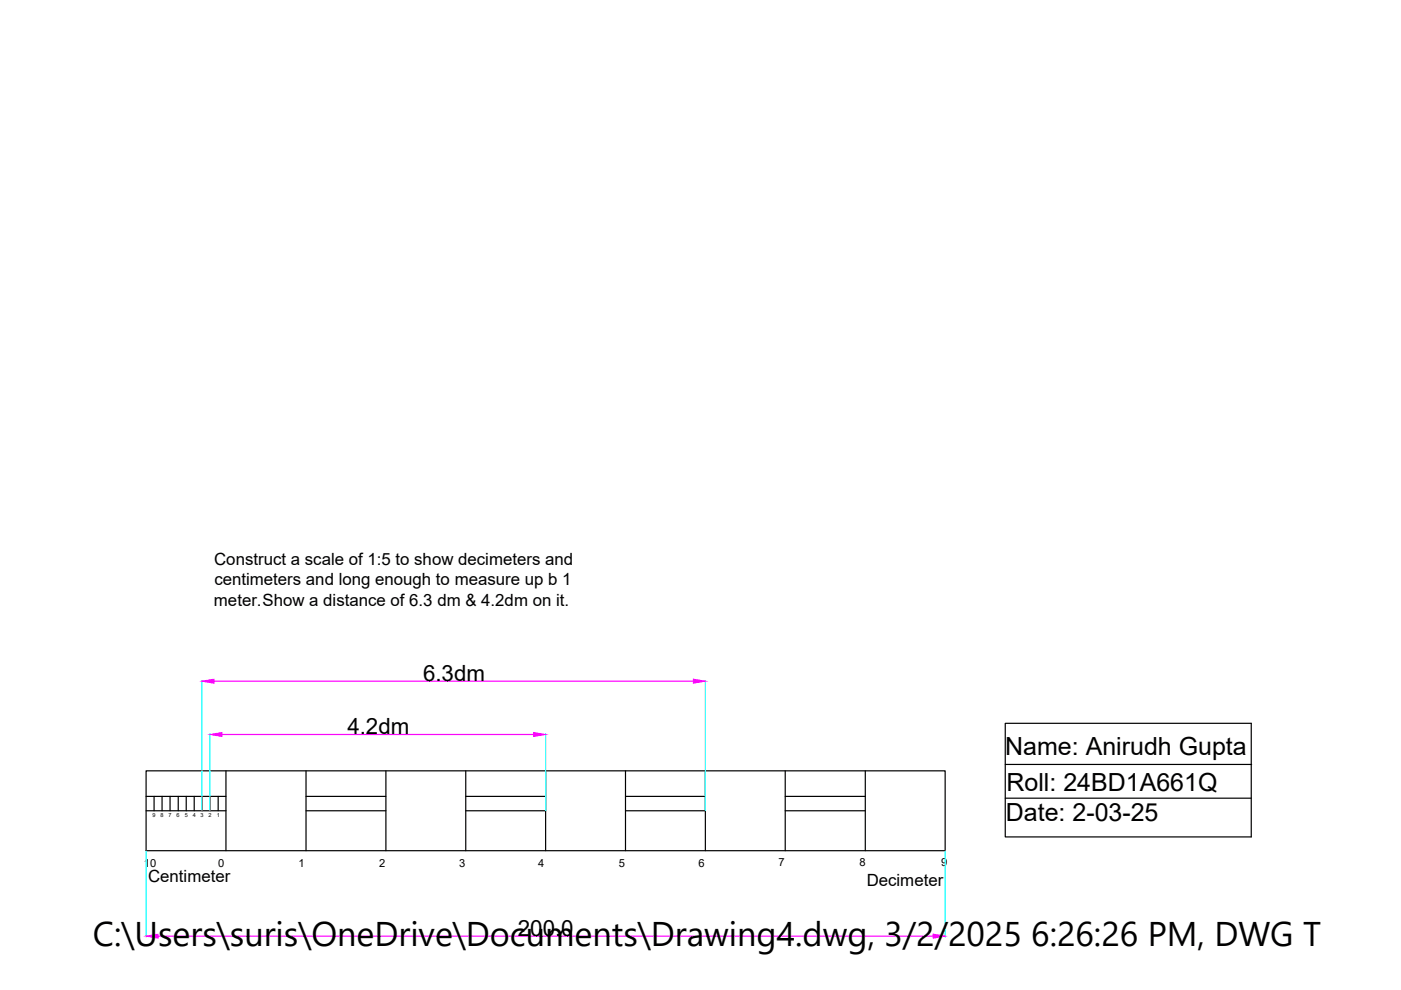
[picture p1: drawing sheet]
<svg xmlns="http://www.w3.org/2000/svg" width="297mm" height="210mm" viewBox="0 0 297 210" stroke-linecap="round" stroke-linejoin="round" font-family="sans-serif">
<!-- layer: 0 -->
<g fill="none" stroke="#000" stroke-width=".25">
<path d="M213.1 153.4h52.2v24h-52.2zM31 163.4h169.4v17h-169.4zM31 168.9h16.9M31 171.9h16.9M32.7 168.9v3M34.4 168.9v3M36.1 168.9v3M37.8 168.9v3M39.5 168.9v3M41.2 168.9v3M42.9 168.9v3M44.6 168.9v3"/>
<path d="M46.3 168.9v3M47.9 163.4v17M64.9 163.4v17M64.9 168.9h16.9M64.9 171.9h16.9M81.8 163.4v17M98.7 163.4v17M98.7 168.9h17M98.7 171.9h17M115.7 163.4v17M132.6 163.4v17M132.6 168.9h16.9"/>
<path d="M132.6 171.9h16.9M149.5 163.4v17M166.5 163.4v17M166.5 168.9h17M166.5 171.9h17M183.5 163.4v17M213.1 162.1h52.3M213.1 169.2h52.2"/>
</g>
<path d="M42.8 144.3v27.6M44.5 155.6v16.3M115.7 155.6v16.3M149.5 144.3v27.6M31 180.4v18.3M200.4 180.4v18.3" fill="none" stroke="#0ff" stroke-width=".25"/>
<path d="M45.4 144.4h101.6M47.1 155.7h66M33.5 198.5h164.4" fill="none" stroke="#f0f" stroke-width=".25"/>
<g fill="#f0f" stroke="#f0f" stroke-width=".21">
<path d="M42.8 144.4l2.6-.4v.9z"/>
<path d="M147 144l2.5 .4-2.5 .5z"/>
<path d="M44.5 155.7l2.6-.4v.9z"/>
<path d="M113.1 155.3l2.6 .4-2.6 .5z"/>
<path d="M31 198.5l2.5-.4v.8z"/>
<path d="M197.9 198.1l2.5 .4-2.5 .4z"/>
</g>
<text font-size="7.3" x="19.7" y="200.6">C:\Users\suris\OneDrive\Documents\Drawing4.dwg, 3/2/2025 6:26:26 PM, DWG To PDF</text>
<g font-size="5.3">
<text x="213.1" y="160.1">Name: Anirudh Gupta</text>
<text x="213.4" y="167.7">Roll: 24BD1A661Q</text>
<text x="213.3" y="174">Date: 2-03-25</text>
</g>
<g font-size="4.7">
<text x="89.7" y="144.3">6.3dm</text>
<text x="73.6" y="155.6">4.2dm</text>
<text x="109.8" y="198.4">200.0</text>
</g>
<g font-size="3.6">
<text x="45.4" y="119.8">Construct a scale of 1:5 to show decimeters and</text>
<text x="45.5" y="124.1">centimeters and long enough to measure up b 1</text>
<text x="45.4" y="128.4">meter.Show a distance of 6.3 dm &amp; 4.2dm on it.</text>
<text x="31.4" y="186.9">Centimeter</text>
<text x="183.8" y="187.9">Decimeter</text>
</g>
<g font-size="2.4">
<text x="30.5" y="183.9">10</text>
<text x="46.3" y="183.9">0</text>
<text x="63.3" y="183.9">1</text>
<text x="80.4" y="183.8">2</text>
<text x="97.4" y="183.8">3</text>
<text x="114.1" y="183.8">4</text>
<text x="131.2" y="183.8">5</text>
<text x="148.1" y="183.8">6</text>
<text x="165.1" y="183.7">7</text>
<text x="182.2" y="183.7">8</text>
<text x="199.5" y="183.7">9</text>
</g>
<g font-size="1.2">
<text x="32.3" y="173.2">9</text>
<text x="34" y="173.2">8</text>
<text x="35.8" y="173.2">7</text>
<text x="37.5" y="173.2">6</text>
<text x="39.2" y="173.2">5</text>
<text x="40.9" y="173.2">4</text>
<text x="42.5" y="173.1">3</text>
<text x="44.2" y="173.1">2</text>
<text x="46" y="173.1">1</text>
</g>
</svg>
